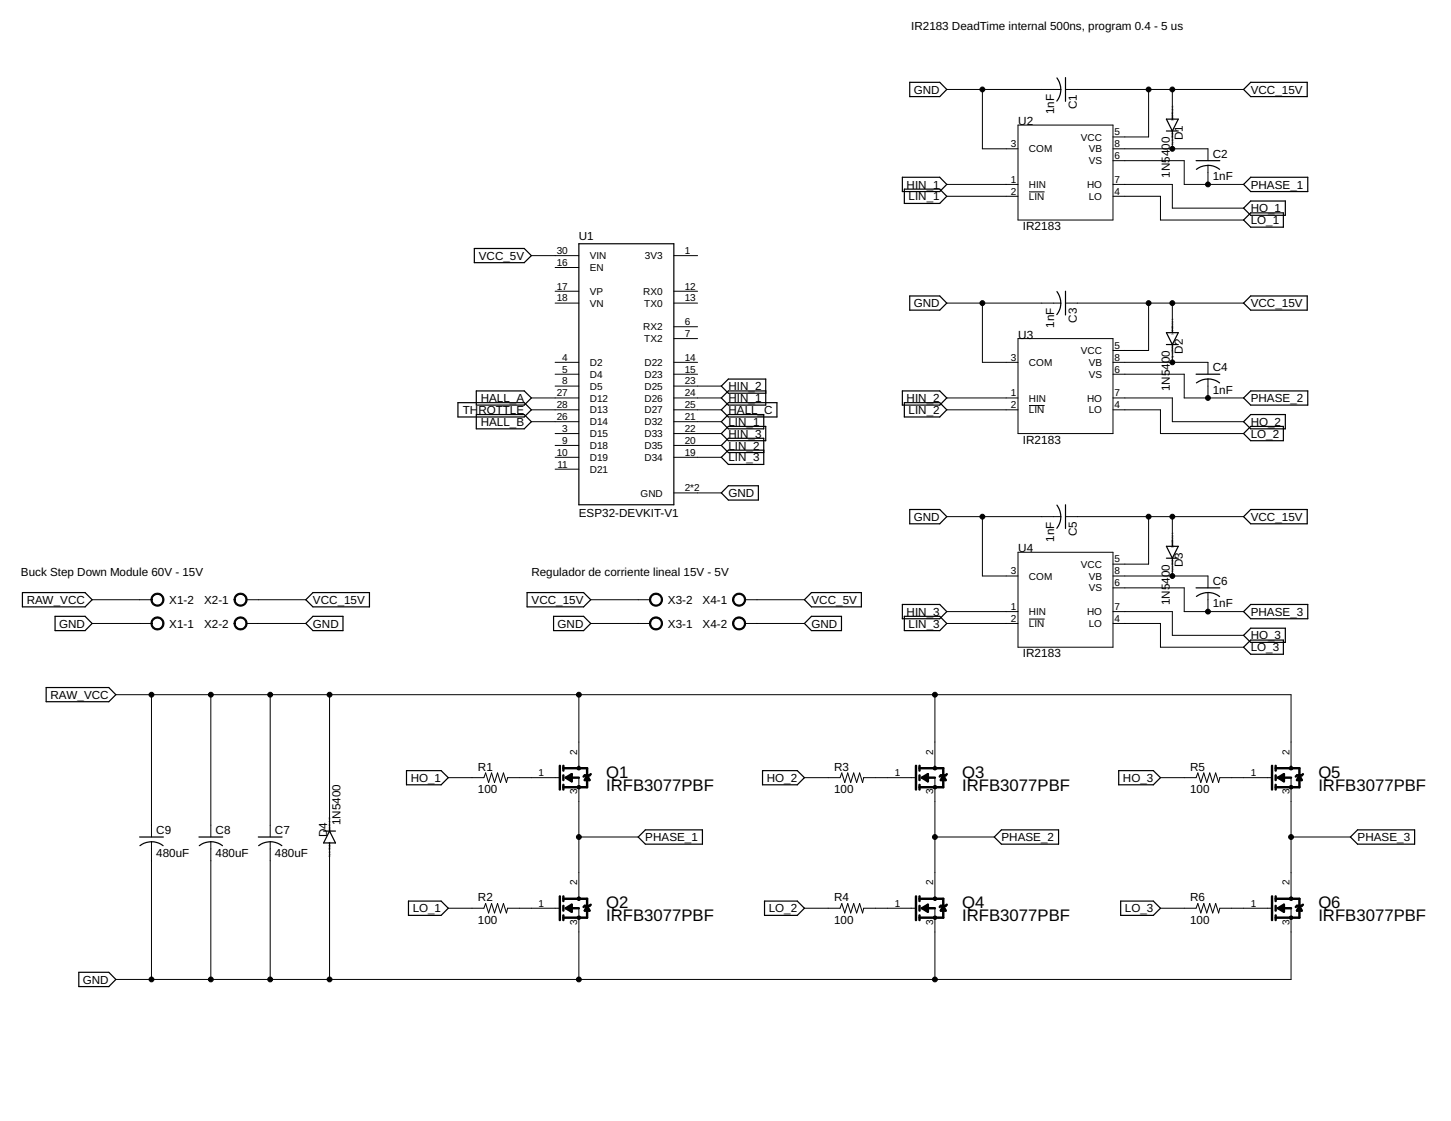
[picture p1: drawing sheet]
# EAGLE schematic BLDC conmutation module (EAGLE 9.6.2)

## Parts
C1  1nF  C-US025-050X050  [C025-050X050]
C2  1nF  C-US025-050X050  [C025-050X050]
C3  1nF  C-US025-050X050  [C025-050X050]
C4  1nF  C-US025-050X050  [C025-050X050]
C5  1nF  C-US025-050X050  [C025-050X050]
C6  1nF  C-US025-050X050  [C025-050X050]
C7  480uF  C-US025-050X050  [C025-050X050]
C8  480uF  C-US025-050X050  [C025-050X050]
C9  480uF  C-US025-050X050  [C025-050X050]
D1  1N5400  [DO201-15]
D2  1N5400  [DO201-15]
D3  1N5400  [DO201-15]
D4  1N5400  [DO201-15]
Q1  INFINEON_IRFB3077PBFINFINEON_IRFB3077PBF_0_0  [INFINEON_IRFB3077PBF_0]
Q2  INFINEON_IRFB3077PBFINFINEON_IRFB3077PBF_0_0  [INFINEON_IRFB3077PBF_0]
Q3  INFINEON_IRFB3077PBFINFINEON_IRFB3077PBF_0_0  [INFINEON_IRFB3077PBF_0]
Q4  INFINEON_IRFB3077PBFINFINEON_IRFB3077PBF_0_0  [INFINEON_IRFB3077PBF_0]
Q5  INFINEON_IRFB3077PBFINFINEON_IRFB3077PBF_0_0  [INFINEON_IRFB3077PBF_0]
Q6  INFINEON_IRFB3077PBFINFINEON_IRFB3077PBF_0_0  [INFINEON_IRFB3077PBF_0]
R1  100  R-US_0207/10  [0207/10]
R2  100  R-US_0207/10  [0207/10]
R3  100  R-US_0207/10  [0207/10]
R4  100  R-US_0207/10  [0207/10]
R5  100  R-US_0207/10  [0207/10]
R6  100  R-US_0207/10  [0207/10]
U1  ESP32-DEVKIT-V1  [MODULE_ESP32_DEVKIT_V1]
U2  IR2183  [DIP762W45P254L1092H533Q8]
U3  IR2183  [DIP762W45P254L1092H533Q8]
U4  IR2183  [DIP762W45P254L1092H533Q8]
X1  AK500/2-H  [AK500/2-H]
X2  AK500/2-H  [AK500/2-H]
X3  AK500/2-H  [AK500/2-H]
X4  AK500/2-H  [AK500/2-H]

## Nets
GND: C1.2 C3.2 C5.2 C7.2 C8.2 C9.2 D4.A Q2.3(S) Q4.3(S) Q6.3(S) U1.2(GND) U1.29(GND) U2.3(COM) U3.3(COM) U4.3(COM) X1.1 X2.2 X3.1 X4.2
HALL_A: U1.27(D12)
HALL_B: U1.26(D14)
HALL_C: U1.25(D27)
HIN_1: U1.24(D26) U2.1(HIN)
HIN_2: U1.23(D25) U3.1(HIN)
HIN_3: U1.22(D33) U4.1(HIN)
HO_1: R1.1 U2.7(HO)
HO_2: R3.1 U3.7(HO)
HO_3: R5.1 U4.7(HO)
LIN_1: U1.21(D32) U2.2(!LIN)
LIN_2: U1.20(D35) U3.2(!LIN)
LIN_3: U1.19(D34) U4.2(!LIN)
LO_1: R2.1 U2.4(LO)
LO_2: R4.1 U3.4(LO)
LO_3: R6.1 U4.4(LO)
N$1: C4.1 D2.C U3.8(VB)
N$2: C6.1 D3.C U4.8(VB)
N$3: C2.1 D1.C U2.8(VB)
N$6: Q3.1(G) R3.2
N$7: Q1.1(G) R1.2
N$8: Q2.1(G) R2.2
N$9: Q4.1(G) R4.2
N$11: Q5.1(G) R5.2
N$12: Q6.1(G) R6.2
PHASE_1: C2.2 Q1.3(S) Q2.2(D) U2.6(VS)
PHASE_2: C4.2 Q3.3(S) Q4.2(D) U3.6(VS)
PHASE_3: C6.2 Q5.3(S) Q6.2(D) U4.6(VS)
RAW_VCC: C7.1 C8.1 C9.1 D4.C Q1.2(D) Q3.2(D) Q5.2(D) X1.2
THROTTLE: U1.28(D13)
VCC_5V: U1.30(VIN) X4.1
VCC_15V: C1.1 C3.1 C5.1 D1.A D2.A D3.A U2.5(VCC) U3.5(VCC) U4.5(VCC) X2.1 X3.2
Unconnected: U1.1(3V3) U1.3(D15) U1.4(D2) U1.5(D4) U1.6(RX2) U1.7(TX2) U1.8(D5) U1.9(D18) U1.10(D19) U1.11(D21) U1.12(RX0) U1.13(TX0) U1.14(D22) U1.15(D23) U1.16(EN) U1.17(VP) U1.18(VN)

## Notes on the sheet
- IR2183 DeadTime internal 500ns, program 0.4 - 5 us
- Buck Step Down Module 60V - 15V | Regulador de corriente lineal 15V - 5V
